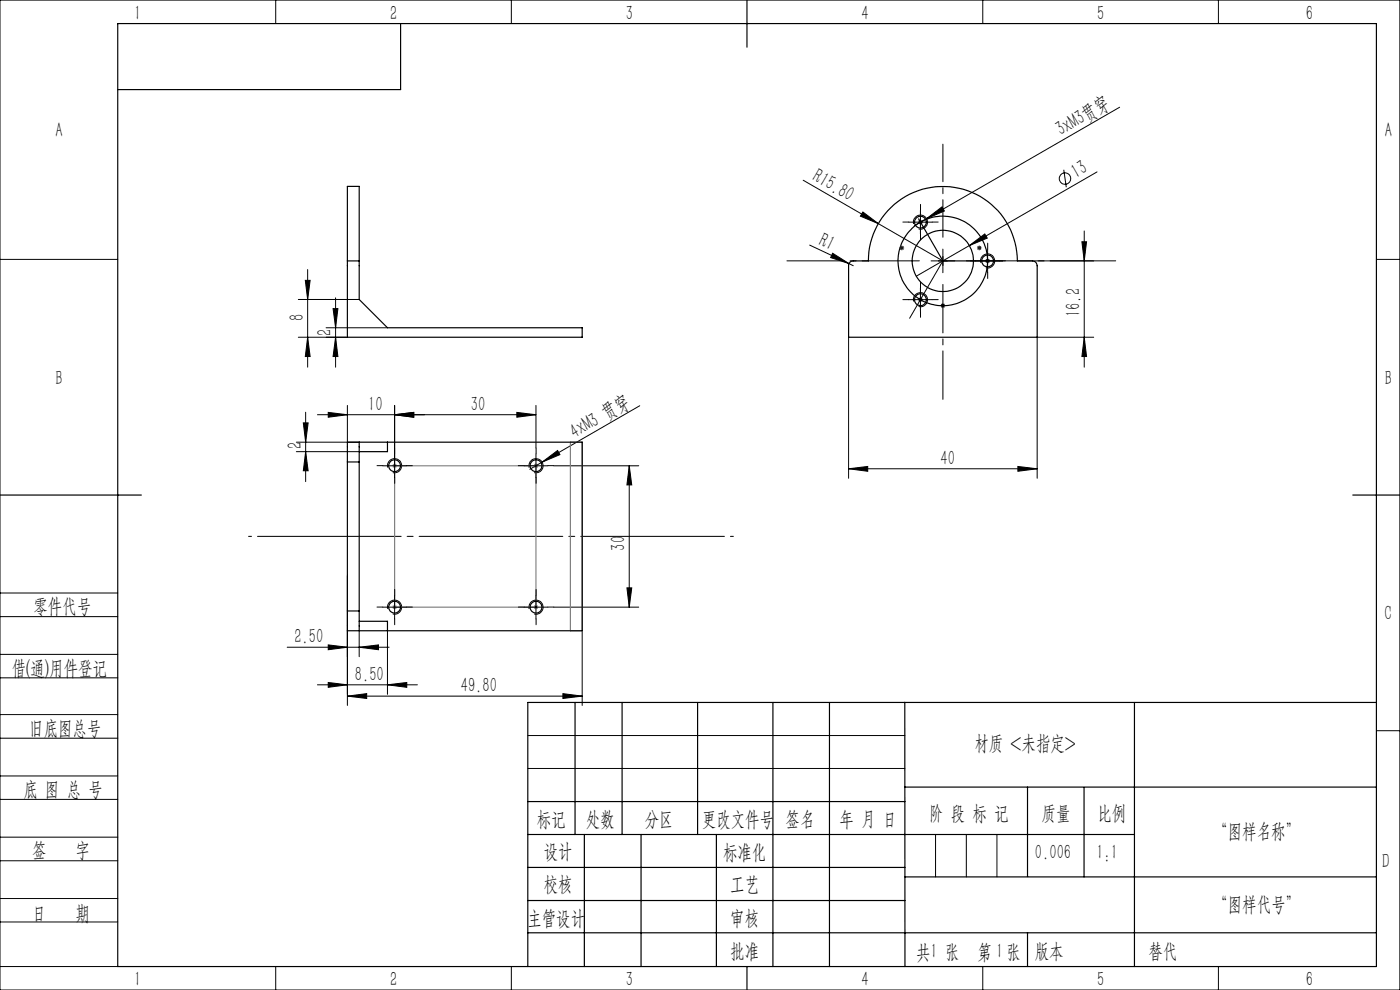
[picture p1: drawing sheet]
<svg xmlns="http://www.w3.org/2000/svg" width="297mm" height="210mm" viewBox="0 0 297 210" stroke-linecap="round" stroke-linejoin="round" font-family="sans-serif">
<g fill="none" stroke="#000" stroke-width=".21">
<path d="M0 0h297v210h-297zM58.5 0v5M108.5 0v5M208.5 0v5M258.5 0v5M170.4 38.2l15.9 9.2M225.7 36l.5 3.7M232.7 36.5l-27.1 15.6M237.5 22.7l-40.9 23.7M0 55h25M64.8 59.5h1l-.5 4zM65.3 57.2v20.7"/>
<path d="M171.8 52l8.3 3.9M176.6 53.7l3.5 2.2-3.9-1.3zM180.1 55.9l.9 .5M183.1 45l3.2 2.4-3.8-1.5zM186.3 47.4l13.7 7.9-7 12.2M192.8 47.1h5M193.8 47.5a1.5 1.5 0 0 1 1.3-1.9 1.5 1.5 0 0 1 1.7 1.7 1.5 1.5 0 0 1-1.9 1.3M194.9 46.8l.7 .7M195.3 44.6v5M195.6 46.8l-.7 .7M196.6 46.4l3.2-2.5 .5 .9zM196.6 46.4l-2.6 1.5"/>
<path d="M197.5 55.3h5M200 52.8v5M205.6 52.1l3.3-2.5 .5 .9zM205.6 52.1l-11.2 6.5M207 55.3h5M208.1 55.7a1.5 1.5 0 0 1 1.3-1.9 1.5 1.5 0 0 1 1.6 1.7 1.5 1.5 0 0 1-1.9 1.3M209.2 55l.7 .7M209.5 52.8v5M209.9 55l-.7 .7M219 55.3h13M229.5 51.3h1l-.5 4zM230 49v28.9"/>
<path d="M292 55h5M63.3 63.5h12.9M65.3 71.5l.5 4.1h-1zM69.2 69.5h13M70.7 65.5h1l-.5 4zM71.2 63.2v14.7M71.2 71.5l.5 4.1h-1zM73.7 71.5h-10.4M180 71.5v30M192.8 63.6h5M193.8 64a1.49 1.49 0 0 1 1.3-1.9 1.49 1.49 0 0 1 1.6 1.6 1.49 1.49 0 0 1-1.8 1.3M194.9 63.2l.7 .7"/>
<path d="M195.3 61.1v5M195.6 63.2l-.7 .7M199.5 64.8h1M199.7 64.5l.7 .7M200 64.3v1.1M200.4 64.5l-.7 .7M230 71.5l.5 4.1h-1zM232 71.5h-12v30M62.9 95.8h13.3M62.9 93.8h13.3M64.3 89.7h1.1l-.6 4.1zM64.8 87.4v14.8"/>
<path d="M64.8 95.8l.6 4.1h-1.1zM67.3 88h46.4M69.6 87.5l4.1 .5-4.1 .5zM73.7 86v7.8M81.2 98.8h5M82.3 99.2a1.5 1.5 0 0 1 1.3-1.9 1.5 1.5 0 0 1 1.6 1.6 1.5 1.5 0 0 1-1.9 1.4M83.7 88l4.1-.5v1zM83.7 86v15.3M109.6 87.5l4.1 .5-4.1 .5zM111.2 98.8h5M112.3 99.2a1.51 1.51 0 0 1 1.3-1.9 1.51 1.51 0 0 1 1.6 1.6 1.51 1.51 0 0 1-1.9 1.4M113.7 86v9"/>
<path d="M113.7 96.3v5M115 98l3.3-2.4 .5 .8zM117.5 98.8h18M133.5 98.8l.5 4.1h-1zM133.5 98.8v30M135.7 86.1l-23.3 13.4M180 99.4l4.1-.5v1.1zM180 99.4h40M215.9 98.9l4.1 .5-4.1 .6zM0 138.8h25M0 125.8h25M0 130.8h25"/>
<path d="M60.9 137.3h21.6M69.6 136.8l4.1 .5-4.1 .5zM73.7 122.1v27.5M76.2 137.3l4.1-.5v1zM76.2 133.8v5.5M81.2 128.8h5M82.2 133.8v13.5M82.3 129.2a1.5 1.5 0 0 1 1.3-1.9 1.5 1.5 0 0 1 1.6 1.6 1.5 1.5 0 0 1-1.9 1.3M83.7 126.3v5M111.2 128.8h5M112.3 129.2a1.51 1.51 0 0 1 1.3-1.9 1.51 1.51 0 0 1 1.6 1.6 1.51 1.51 0 0 1-1.9 1.3M113.7 126.3v5"/>
<path d="M117.5 128.8h18M123.5 133.8v15.8M133 124.7h1l-.5 4.1zM0 143.8h25M0 156.6h25M0 151.6h25M67.3 145.3h21.2M69.6 144.8l4.1 .5-4.1 .5zM73.7 147.7l4.1-.6v1.1zM73.7 147.7h49.8M82.2 145.3l4.1-.5v1zM112 156h80"/>
<path d="M119.4 147.1l4.1 .6-4.1 .5zM292 155h5M0 169.6h25M0 164.6h25M0 177.6h25M112 163h80M198.5 177v9M205 177v9M211.5 177v9M0 182.6h25M0 190.6h25M0 195.6h25"/>
<path d="M0 205h25M58.5 205v5M108.5 205v5M208.5 205v5M258.5 205v5"/>
<circle cx="225.9" cy="37.9" r="1.2"/>
</g>
<g fill="none" stroke="#000" stroke-width=".25">
<path d="M25 5h267v200h-267zM85 5v14h-60M158.5 0v10M73.7 55.3v16.2h49.8v-2h-41.3l-6-6v-8.2M73.7 55.3v-15.8h2.5v15.8M73.7 55.3h2.5M189 44a15.8 15.8 0 0 1 17.2-3.2 15.8 15.8 0 0 1 9.6 14.5h3.2a1.02 1.02 0 0 1 1 1.1v15.1h-40v-15.1a.97 .97 0 0 1 1-1.1h3.2a15.6 15.6 0 0 1 4.8-11.3zM194.9 46.4l5.1 8.9M200 54.4v2M212.7 55.3h-13.7M73.7 98v31.6M73.7 98v-4.2h49.8v40h-49.8v-4.2"/>
<path d="M73.7 98h2.5M76.2 98v31.6M76.2 93.8v4.2M82.2 93.8v2h-6M0 105h30M287 105h10M73.7 129.6h2.5M76.2 129.6v4.2M76.2 131.8h6v2M122 149v28M132 149v28M148 149v28"/>
<path d="M164 149v56M176 149v56M191.9 149l.1 56M240.7 149v56M292 149h-180v56M112 177h128.7M112 170h80M124 177v28M136 177v28M152 177v28M191.9 167h100.1M218 167v18.9"/>
<path d="M230 167v19M112 197.9h180M112 184h80M112 191h80M192 186h100M218 197.9v7.1M158.5 205v5"/>
<circle cx="195.3" cy="47.1" r="1.24"/>
<circle cx="200" cy="55.4" r="6.5"/>
<circle cx="200" cy="55.4" r="9.5"/>
<circle cx="209.5" cy="55.4" r="1.25"/>
<circle cx="195.2" cy="63.6" r="1.25"/>
<circle cx="83.7" cy="98.8" r="1.25"/>
<circle cx="113.7" cy="98.8" r="1.26"/>
<circle cx="83.7" cy="128.8" r="1.24"/>
<circle cx="113.7" cy="128.8" r="1.25"/>
</g>
<path d="M190.8 52.6h1M191 52.2l.7 .7M191.3 52.1v1M191.7 52.2l-.7 .7M207.3 52.6h.9M207.4 52.2l.7 .7M207.8 52.1v1M208.1 52.2l-.7 .7" fill="none" stroke="#00f" stroke-width=".21"/>
<g fill="none" stroke="#808080" stroke-width=".21">
<path d="M83.2 98.8h1M83.4 98.5l.7 .7M83.7 98.3v1M84.1 98.5l-.7 .7M113.2 98.8h1M113.3 98.5l.8 .7M113.7 98.3v1M114.1 98.5l-.8 .7M83.2 128.8h1M83.4 128.4l.7 .7M83.7 128.3v1M84.1 128.4l-.7 .7"/>
<path d="M113.2 128.8h1M113.3 128.4l.8 .7M113.7 128.3v1M114.1 128.4l-.8 .7"/>
</g>
<path d="M52.7 113.8h102.9" fill="none" stroke="#000" stroke-width=".21" stroke-dasharray="30.5 1.3 1.3 1.3" stroke-dashoffset="-1.9"/>
<path d="M83.7 98.8h30v30h-30zM121 93.8h2.5v40h-2.5z" fill="none" stroke="#808080" stroke-width=".25"/>
<path d="M200 50.3v-19.7" fill="none" stroke="#000" stroke-width=".21" stroke-dasharray="30.5 1.3 1.3 1.3" stroke-dashoffset="22.5"/>
<path d="M195 55.3h-28.1" fill="none" stroke="#000" stroke-width=".21" stroke-dasharray="30.5 1.3 1.3 1.3" stroke-dashoffset="18.3"/>
<path d="M200 60.3v24.4" fill="none" stroke="#000" stroke-width=".21" stroke-dasharray="30.5 1.3 1.3 1.3" stroke-dashoffset="20.2"/>
<path d="M205 55.3h31.7" fill="none" stroke="#000" stroke-width=".21" stroke-dasharray="30.5 1.3 1.3 1.3" stroke-dashoffset="16.6"/>
<g fill="none" stroke="#000" stroke-width=".21" stroke-dasharray="30.5 1.3 1.3 1.3">
<path d="M192.8 47.1h-1.3M195.3 44.6v-1.2M195.3 49.6v1.3M197.8 47.1h1.2M207 55.3h-1.2M209.5 52.8v-1.2M209.5 57.8v1.3M212 55.3h1.3M192.8 63.6h-1.3M195.3 61.1v-1.3M195.3 66.1v1.2M197.8 63.6h1.2"/>
<path d="M81.2 98.8h-1.2M83.7 96.3v-1.3M86.2 98.8h1.3M111.2 98.8h-1.2M113.7 96.3v-1.3M116.2 98.8h1.3M83.7 101.3v1.2M113.7 101.3v1.2M81.2 128.8h-1.2M83.7 126.3v-1.3M83.7 131.3v1.2M86.2 128.8h1.3"/>
<path d="M111.2 128.8h-1.2M113.7 126.3v-1.3M113.7 131.3v1.2M116.2 128.8h1.3"/>
</g>
<g fill="#000">
<path d="M176.6 53.7l3.5 2.2-3.9-1.3zM183.1 45l3.2 2.4-3.8-1.5zM196.6 46.4l3.2-2.5 .5 .9zM205.6 52.1l3.3-2.5 .5 .9zM115 98l3.3-2.4 .5 .8z"/>
<path d="M65.3 71.5l.5 4.1h-1zM64.8 59.5h1l-.5 4zM133 124.7h1l-.5 4.1zM133.5 98.8l.5 4.1h-1zM230 71.5l.5 4.1h-1zM229.5 51.3h1l-.5 4z"/>
<path d="M70.7 65.5h1l-.5 4zM71.2 71.5l.5 4.1h-1z"/>
<path d="M64.8 95.8l.6 4.1h-1.1zM64.3 89.7h1.1l-.6 4.1z"/>
<path d="M69.6 87.5l4.1 .5-4.1 .5zM83.7 88l4.1-.5v1z"/>
<path d="M109.6 87.5l4.1 .5-4.1 .5zM83.7 88l4.1-.5v1z"/>
<path d="M180 99.4l4.1-.5v1.1zM215.9 98.9l4.1 .5-4.1 .6z"/>
<path d="M76.2 137.3l4.1-.5v1zM69.6 136.8l4.1 .5-4.1 .5zM82.2 145.3l4.1-.5v1zM69.6 144.8l4.1 .5-4.1 .5z"/>
<path d="M73.7 147.7l4.1-.6v1.1zM119.4 147.1l4.1 .6-4.1 .5z"/>
</g>
<g font-size="4.4">
<text x="28.5" y="4.1">1</text>
<text x="82.7" y="4.1">2</text>
<text x="132.7" y="4.1">3</text>
<text x="182.7" y="4.1">4</text>
<text x="232.7" y="4.1">5</text>
<text x="277" y="4.1">6</text>
<text x="11.7" y="29.1">A</text>
<text x="225.1" y="28.9" transform="rotate(-30 225.1 28.9)">3xM3贯穿</text>
<text x="293.8" y="29.1">A</text>
<text x="172.2" y="38.2" transform="rotate(30 172.2 38.2)">R15.80</text>
<text x="228.3" y="38" transform="rotate(-30 228.3 38)">13</text>
<text x="173.5" y="51.9" transform="rotate(25 173.5 51.9)">R1</text>
<text x="64.4" y="68" transform="rotate(-90 64.4 68)">8</text>
<text x="70.3" y="71.3" transform="rotate(-90 70.3 71.3)">2</text>
<text x="229.2" y="67.2" transform="rotate(-90 229.2 67.2)">16.2</text>
<text x="11.7" y="81.6">B</text>
<text x="293.8" y="81.6">B</text>
<text x="78.1" y="87.1">10</text>
<text x="99.9" y="87.1">30</text>
<text x="64" y="95.3" transform="rotate(-90 64 95.3)">2</text>
<text x="122" y="93" transform="rotate(-30 122 93)">4xM3 贯穿</text>
<text x="199.5" y="98.6">40</text>
<text x="132.7" y="116.8" transform="rotate(-90 132.7 116.8)">30</text>
<text x="7.1" y="130.1">零件代号</text>
<text x="293.7" y="131.6">C</text>
<text x="62.5" y="136.4">2.50</text>
<text x="2.5" y="143.2">借(通)用件登记</text>
<text x="75.3" y="144.4">8.50</text>
<text x="97.8" y="146.8">49.80</text>
<text x="6.2" y="155.8">旧底图总号</text>
<text x="206.7" y="159.1">材质 &lt;未指定&gt;</text>
<text x="5" y="168.9">底 图 总 号</text>
<text x="197.1" y="173.8">阶 段 标 记</text>
<text x="221" y="173.8">质量</text>
<text x="232.8" y="173.8">比例</text>
<text x="113.9" y="175.2">标记</text>
<text x="124.3" y="175.2">处数</text>
<text x="136.8" y="175.2">分区</text>
<text x="148.9" y="175.2">更改文件号</text>
<text x="166.7" y="175.2">签名</text>
<text x="178.1" y="175.2">年 月 日</text>
<text x="257.4" y="177.8">“图样名称”</text>
<text x="6.8" y="181.9">签</text>
<text x="16" y="181.9">字</text>
<text x="115.3" y="182.1">设计</text>
<text x="153.4" y="182.2">标准化</text>
<text x="219.6" y="182.1">0.006</text>
<text x="232.6" y="182.1">1:1</text>
<text x="293.2" y="184.1">D</text>
<text x="115.3" y="189">校核</text>
<text x="154.9" y="189">工艺</text>
<text x="6.8" y="195.2">日</text>
<text x="16" y="195.2">期</text>
<text x="111.9" y="196.2">主管设计</text>
<text x="154.9" y="196.2">审核</text>
<text x="257.4" y="193.2">“图样代号”</text>
<text x="154.9" y="203.1">批准</text>
<text x="194.4" y="203.4">共 张</text>
<text x="197.4" y="203.1">1</text>
<text x="207.4" y="203.4">第 张</text>
<text x="211.3" y="203.1">1</text>
<text x="219.5" y="203.1">版本</text>
<text x="243.6" y="203.1">替代</text>
<text x="28.5" y="209.1">1</text>
<text x="82.7" y="209.1">2</text>
<text x="132.7" y="209.1">3</text>
<text x="182.7" y="209.1">4</text>
<text x="232.7" y="209.1">5</text>
<text x="277" y="209.1">6</text>
</g>
</svg>
